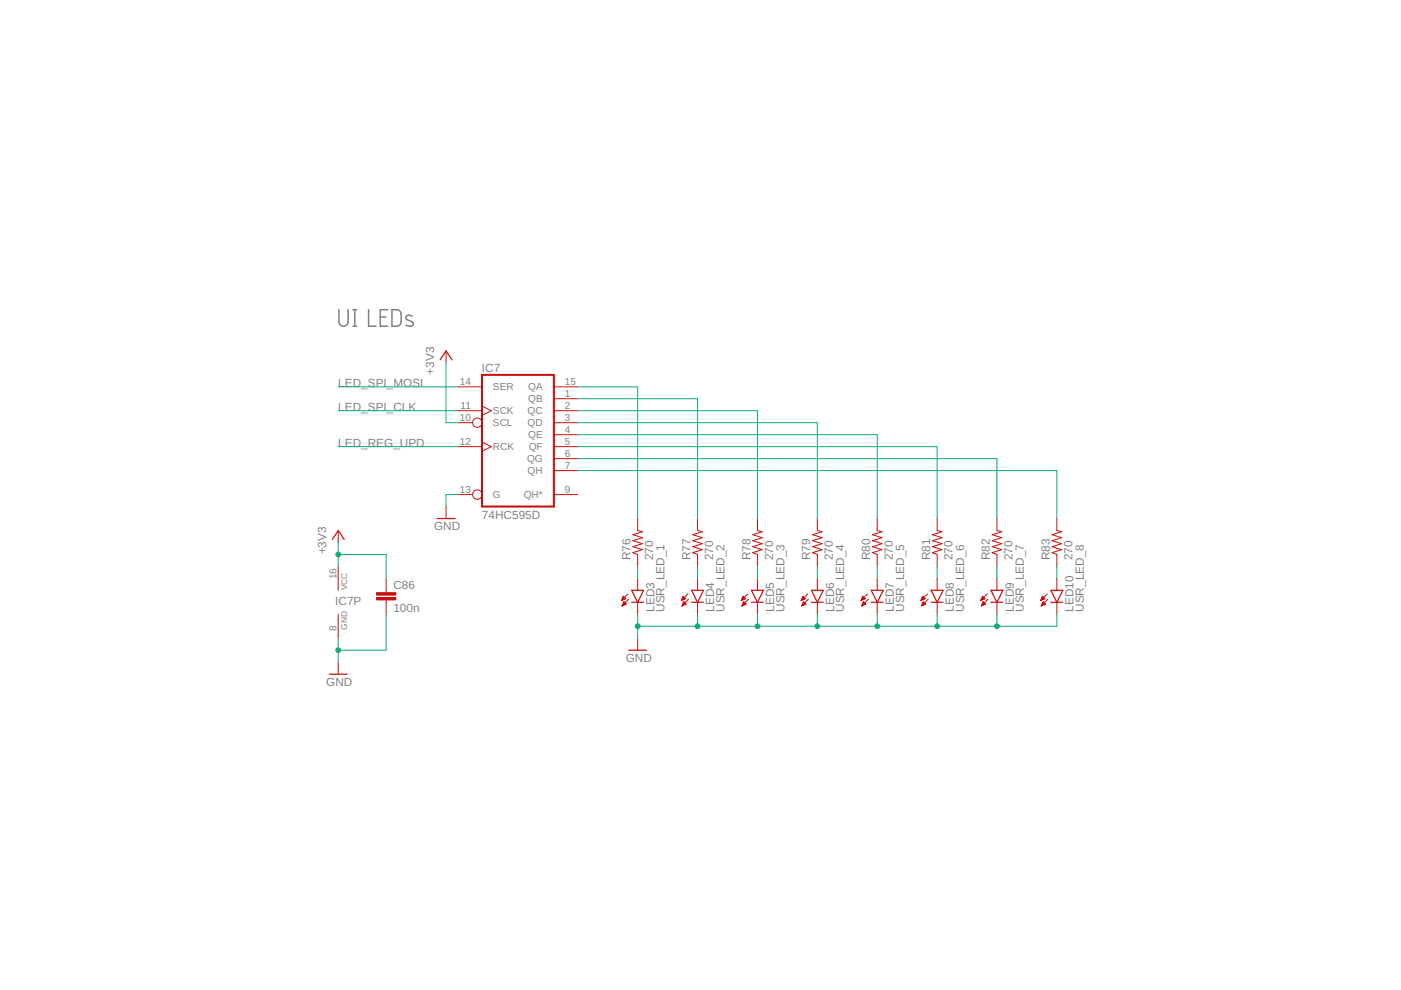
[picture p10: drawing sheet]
<svg xmlns="http://www.w3.org/2000/svg" width="297mm" height="210mm" viewBox="0 0 297 210" stroke-linecap="round" stroke-linejoin="round" font-family="sans-serif">
<path d="M71.9 65.7v2.5a.97 .97 0 0 0 .9 1 .97 .97 0 0 0 1-1v-2.5M74.8 69.2h.8M74.8 65.7h.8M75.2 65.7v3.5M78.1 65.7v3.5h1.6M80.6 67.2h1.2M82.2 65.7h-1.6v3.5h1.6M83.1 65.7a1.82 1.82 0 0 1 1.7 .3l.2 .6v1.9l-.2 .4a1.82 1.82 0 0 1-1.7 .3zM87.4 67l-.6-.1a.53 .53 0 0 0-.7 .2 .53 .53 0 0 0 .3 .7l.9 .4a.51 .51 0 0 1 .3 .6 .51 .51 0 0 1-.5 .4l-1-.2" fill="none" stroke="#808080" stroke-width=".32"/>
<path d="M102.2 79.5h15.2v27.9h-15.2z" fill="none" stroke="#c90d0c" stroke-width=".42"/>
<g fill="none" stroke="#c90d0c" stroke-width=".21">
<path d="M94.6 74.4v2.5M97.1 87.1h5.1M97.1 89.6h3.1M97.1 94.7h5.1M97.1 82h5.1M102.2 86.1l2 1-2 1M102.2 93.7l2 1-2 1M117.4 84.5h5.1M117.4 87.1h5.1M117.4 89.6h5.1M117.4 92.2h5.1M117.4 94.7h5.1"/>
<path d="M117.4 97.2h5.1M117.4 99.8h5.1M117.4 82h5.1M71.7 112.5v2.5M94.6 107.4v2.5M97.1 104.9h3.1M117.4 104.9h5.1M135.2 109.9v2.6l1 .2-2 .7 2 .6-2 .6 2 .7-2 .6 2 .6-2 .7 1 .4v2.5M147.9 109.9v2.6l1 .2-2 .7 2 .6-2 .6 2 .7-2 .6 2 .6-2 .7 1 .4v2.5M160.6 109.9v2.6l1 .2-2 .7 2 .6-2 .6 2 .7-2 .6 2 .6-2 .7 1 .4v2.5M173.3 109.9v2.6l1 .2-2 .7 2 .6-2 .6 2 .7-2 .6 2 .6-2 .7 1 .4v2.5M186 109.9v2.6l1 .2-2 .7 2 .6-2 .6 2 .7-2 .6 2 .6-2 .7 1 .4v2.5"/>
<path d="M198.7 109.9v2.6l1 .2-2 .7 2 .6-2 .6 2 .7-2 .6 2 .6-2 .7 1 .4v2.5M211.4 109.9v2.6l1 .2-2 .7 2 .6-2 .6 2 .7-2 .6 2 .6-2 .7 1 .4v2.5M224.1 109.9v2.6l1 .2-2 .7 2 .6-2 .6 2 .7-2 .6 2 .6-2 .7 1 .4v2.5M71.7 120.1v5.1M71.7 130.2v5.1M81.9 122.6v3.1M81.9 127.2v3M131.8 127.3h.1M131.8 127.1h.4M131.9 128.5h.1M131.9 127h.6M132 126.9h.6"/>
<path d="M132 128.3h.2M132 128.2h.5M132 126.8h.5M132.1 126.7h.3M132.1 128.1h.7M132.1 126.5h.1M132.1 128h.6M132.1 126.4l.6 .5-.9 .4zM132.2 127.9h.4M132.2 127.7h.2M132.3 127.6l.5 .5-.9 .4zM132.3 127.6h.1"/>
<path d="M133.2 125.9l-1.4 1.4M133.3 127.1l-1.4 1.4M135.2 122.6v2.6M135.2 127.7v2.5M135.2 135.3v2.6M144.5 127.3h.1M144.5 127.1h.4M144.6 128.5h.1M144.6 127h.6M144.7 126.9h.6M144.7 128.3h.2M144.7 126.8h.5"/>
<path d="M144.7 128.2h.5M144.8 126.7h.3M144.8 128.1h.7M144.8 126.5h.1M144.8 128h.6M144.8 126.4l.6 .5-.9 .4zM144.9 127.9h.3M144.9 127.7h.2M144.9 127.6h.1M145 127.6l.5 .5-.9 .4zM145.9 125.9l-1.4 1.4M146 127.1l-1.4 1.4"/>
<path d="M147.9 122.6v2.6M147.9 127.7v2.5M157.2 127.3h.1M157.2 127.1h.4M157.3 127h.6M157.3 128.5h.1M157.4 126.9h.6M157.4 128.3h.2M157.4 126.8h.5M157.4 128.2h.5M157.5 126.7h.3M157.5 128.1h.7"/>
<path d="M157.5 126.5h.1M157.5 128h.6M157.5 127.9h.4M157.5 126.4l.6 .5-.9 .4zM157.6 127.7h.2M157.6 127.6h.1M157.7 127.6l.5 .5-.9 .4zM158.6 125.9l-1.4 1.4M158.7 127.1l-1.4 1.4M160.6 122.6v2.6M160.6 127.7v2.5M169.9 127.3h.1"/>
<path d="M169.9 127.1h.4M170 127h.6M170 128.5h.1M170 128.3h.3M170.1 126.9h.6M170.1 126.8h.5M170.1 128.2h.5M170.1 128.1h.7M170.2 126.7h.3M170.2 126.5h.1M170.2 128h.6M170.2 127.9h.4"/>
<path d="M170.2 126.4l.6 .5-.9 .4zM170.3 127.7h.2M170.3 127.6h.1M170.4 127.6l.5 .5-.9 .4zM171.3 125.9l-1.4 1.4M171.4 127.1l-1.4 1.4M173.3 122.6v2.6M173.3 127.7v2.5M182.6 127.3h.1M182.6 127.1h.4M182.7 127h.6M182.7 128.5h.1"/>
<path d="M182.7 126.9h.7M182.7 128.3h.3M182.8 126.8h.5M182.8 128.2h.5M182.8 126.7h.4M182.8 128.1h.7M182.9 126.5h.1M182.9 128h.6M182.9 127.9h.4M182.9 126.4l.6 .5-.9 .4zM183 127.7h.2M183 127.6h.1"/>
<path d="M183.1 127.6l.5 .5-.9 .4zM184 125.9l-1.4 1.4M184.1 127.1l-1.4 1.4M186 122.6v2.6M186 127.7v2.5M195.3 127.3h.1M195.3 127.1h.4M195.4 127h.6M195.4 128.5h.1M195.4 126.9h.7M195.4 128.3h.3M195.5 126.8h.5"/>
<path d="M195.5 128.2h.5M195.5 126.7h.4M195.5 128.1h.7M195.6 128h.6M195.6 126.5h.1M195.6 127.9h.4M195.6 126.4l.6 .5-.9 .4zM195.7 127.7h.2M195.7 127.6h.1M195.8 127.6l.5 .5-.9 .4zM196.7 125.9l-1.4 1.4M196.8 127.1l-1.4 1.4"/>
<path d="M198.7 122.6v2.6M198.7 127.7v2.5M208 127.3h.1M208 127.1h.4M208.1 127h.6M208.1 128.5h.1M208.1 126.9h.7M208.1 128.3h.3M208.2 128.2h.5M208.2 126.8h.5M208.2 126.7h.4M208.2 128.1h.7"/>
<path d="M208.3 128h.6M208.3 126.5h.1M208.3 126.4l.5 .5-.9 .4zM208.3 127.9h.4M208.4 127.7h.2M208.4 127.6h.1M208.4 127.6l.6 .5-.9 .4zM209.3 125.9l-1.4 1.4M209.5 127.1l-1.4 1.4M211.4 122.6v2.6M211.4 127.7v2.5M220.7 127.3h.1"/>
<path d="M220.7 127.1h.4M220.8 128.5h.1M220.8 127h.6M220.8 126.9h.7M220.8 128.3h.3M220.9 126.8h.5M220.9 128.2h.5M220.9 126.7h.4M220.9 128.1h.7M221 126.5h.1M221 128h.6M221 126.4l.5 .5-.9 .4z"/>
<path d="M221 127.9h.4M221.1 127.7h.2M221.1 127.6h.1M221.1 127.6l.6 .5-.9 .4zM222 125.9l-1.4 1.4M222.2 127.1l-1.4 1.4M224.1 122.6v2.6M224.1 127.7v2.5M71.7 140.4v2.5"/>
<circle cx="101.2" cy="89.6" r=".99"/>
<circle cx="101.2" cy="104.9" r=".99"/>
</g>
<g fill="none" stroke="#c90d0c" stroke-width=".25">
<path d="M93.3 76.3l1.3-1.9 1.2 1.9M70.4 114.4l1.3-1.9 1.3 1.9M92.7 109.9h3.8M133.3 137.9h3.8M133.9 125.2h2.6l-1.3 2.5zM133.9 127.7h2.6M146.6 127.7h2.6M146.6 125.2h2.6l-1.3 2.5zM159.3 127.7h2.6M159.3 125.2h2.6l-1.3 2.5zM172 127.7h2.6M172 125.2h2.6l-1.3 2.5z"/>
<path d="M184.7 127.7h2.6M184.7 125.2h2.6l-1.3 2.5zM197.4 127.7h2.6M197.4 125.2h2.6l-1.3 2.5zM210.1 127.7h2.5M210.1 125.2h2.5l-1.2 2.5zM222.8 127.7h2.5M222.8 125.2h2.5l-1.2 2.5zM69.8 142.9h3.8"/>
</g>
<g fill="#c90d0c" stroke="#c90d0c" stroke-width=".21">
<path d="M79.8 126.7h4.1v.5h-4.1z"/>
<path d="M79.8 125.7h4.1v.5h-4.1z"/>
</g>
<g fill="none" stroke="#0dab76" stroke-width=".21">
<path d="M94.6 76.9v12.7h2.5M71.7 82h25.4M71.7 87.1h25.4M71.7 94.7h25.4M122.5 82h12.7v27.9M122.5 84.5h25.4v25.4M122.5 87.1h38.1v22.8M122.5 89.6h50.8v20.3M122.5 92.2h63.5v17.7M122.5 94.7h76.2v15.2M122.5 97.2h88.9v12.7M122.5 99.8h101.6v10.1"/>
<path d="M71.7 115v5.1M71.7 117.6h10.2v5M97.1 104.9h-2.5v2.5M71.7 135.3v5.1M81.9 130.2v7.7h-10.2M135.2 120.1v2.5M135.2 130.2v5.1M147.9 120.1v2.5M147.9 130.2v2.6M160.6 120.1v2.5M160.6 130.2v2.6M173.3 120.1v2.5"/>
<path d="M173.3 130.2v2.6M186 120.1v2.5M186 130.2v2.6M198.7 120.1v2.5M198.7 130.2v2.6M211.4 120.1v2.5M211.4 130.2v2.6M224.1 120.1v2.5M224.1 130.2v2.6h-88.9"/>
</g>
<g fill="#0dab76" stroke="#0dab76" stroke-width=".21">
<circle cx="71.7" cy="117.6" r=".51"/>
<circle cx="71.7" cy="137.9" r=".51"/>
<circle cx="135.2" cy="132.8" r=".51"/>
<circle cx="147.9" cy="132.8" r=".51"/>
<circle cx="160.6" cy="132.8" r=".51"/>
<circle cx="173.3" cy="132.8" r=".51"/>
<circle cx="186" cy="132.8" r=".51"/>
<circle cx="198.7" cy="132.8" r=".51"/>
<circle cx="211.4" cy="132.8" r=".51"/>
</g>
<g font-size="2.5" fill="#808080">
<text x="71.7" y="82">LED_SPI_MOSI</text>
<text x="92" y="79.5" transform="rotate(-90 92 79.5)">+3V3</text>
<text x="102.2" y="78.8">IC7</text>
<text x="71.7" y="87.1">LED_SPI_CLK</text>
<text x="71.7" y="94.7">LED_REG_UPD</text>
<text x="92" y="112.5">GND</text>
<text x="102.2" y="109.9">74HC595D</text>
<text x="69.2" y="117.6" transform="rotate(-90 69.2 117.6)">+3V3</text>
<text x="133.7" y="118.8" transform="rotate(-90 133.7 118.8)">R76</text>
<text x="138.5" y="118.8" transform="rotate(-90 138.5 118.8)">270</text>
<text x="146.4" y="118.8" transform="rotate(-90 146.4 118.8)">R77</text>
<text x="151.2" y="118.8" transform="rotate(-90 151.2 118.8)">270</text>
<text x="159.1" y="118.8" transform="rotate(-90 159.1 118.8)">R78</text>
<text x="163.9" y="118.8" transform="rotate(-90 163.9 118.8)">270</text>
<text x="171.8" y="118.8" transform="rotate(-90 171.8 118.8)">R79</text>
<text x="176.6" y="118.8" transform="rotate(-90 176.6 118.8)">270</text>
<text x="184.5" y="118.8" transform="rotate(-90 184.5 118.8)">R80</text>
<text x="189.3" y="118.8" transform="rotate(-90 189.3 118.8)">270</text>
<text x="197.2" y="118.8" transform="rotate(-90 197.2 118.8)">R81</text>
<text x="202" y="118.8" transform="rotate(-90 202 118.8)">270</text>
<text x="209.9" y="118.8" transform="rotate(-90 209.9 118.8)">R82</text>
<text x="214.7" y="118.8" transform="rotate(-90 214.7 118.8)">270</text>
<text x="222.6" y="118.8" transform="rotate(-90 222.6 118.8)">R83</text>
<text x="227.4" y="118.8" transform="rotate(-90 227.4 118.8)">270</text>
<text x="83.4" y="124.8">C86</text>
<text x="71.1" y="128.3">IC7P</text>
<text x="83.4" y="129.9">100n</text>
<text x="138.8" y="129.7" transform="rotate(-90 138.8 129.7)">LED3</text>
<text x="140.9" y="129.7" transform="rotate(-90 140.9 129.7)">USR_LED_1</text>
<text x="151.5" y="129.7" transform="rotate(-90 151.5 129.7)">LED4</text>
<text x="153.6" y="129.7" transform="rotate(-90 153.6 129.7)">USR_LED_2</text>
<text x="164.1" y="129.7" transform="rotate(-90 164.1 129.7)">LED5</text>
<text x="166.3" y="129.7" transform="rotate(-90 166.3 129.7)">USR_LED_3</text>
<text x="176.8" y="129.7" transform="rotate(-90 176.8 129.7)">LED6</text>
<text x="179" y="129.7" transform="rotate(-90 179 129.7)">USR_LED_4</text>
<text x="189.5" y="129.7" transform="rotate(-90 189.5 129.7)">LED7</text>
<text x="191.7" y="129.7" transform="rotate(-90 191.7 129.7)">USR_LED_5</text>
<text x="202.2" y="129.7" transform="rotate(-90 202.2 129.7)">LED8</text>
<text x="204.4" y="129.7" transform="rotate(-90 204.4 129.7)">USR_LED_6</text>
<text x="214.9" y="129.7" transform="rotate(-90 214.9 129.7)">LED9</text>
<text x="217.1" y="129.7" transform="rotate(-90 217.1 129.7)">USR_LED_7</text>
<text x="227.6" y="129.7" transform="rotate(-90 227.6 129.7)">LED10</text>
<text x="229.8" y="129.7" transform="rotate(-90 229.8 129.7)">USR_LED_8</text>
<text x="132.7" y="140.4">GND</text>
<text x="69.2" y="145.5">GND</text>
</g>
<g font-size="2.1" fill="#808080">
<text x="97.5" y="81.7">14</text>
<text x="104.5" y="82.8">SER</text>
<text x="112" y="82.8">QA</text>
<text x="119.8" y="81.7">15</text>
<text x="97.5" y="89.3">10</text>
<text x="97.6" y="86.7">11</text>
<text x="104.5" y="87.9">SCK</text>
<text x="111.9" y="87.9">QC</text>
<text x="112" y="85.3">QB</text>
<text x="119.8" y="84.2">1</text>
<text x="119.8" y="86.7">2</text>
<text x="119.8" y="89.3">3</text>
<text x="97.5" y="94.3">12</text>
<text x="104.5" y="90.4">SCL</text>
<text x="104.5" y="95.5">RCK</text>
<text x="111.9" y="90.4">QD</text>
<text x="112" y="92.9">QE</text>
<text x="112.1" y="95.5">QF</text>
<text x="119.8" y="91.8">4</text>
<text x="119.8" y="94.3">5</text>
<text x="111.7" y="98">QG</text>
<text x="111.9" y="100.5">QH</text>
<text x="119.8" y="96.9">6</text>
<text x="119.8" y="99.4">7</text>
<text x="97.5" y="104.5">13</text>
<text x="104.5" y="105.6">G</text>
<text x="111" y="105.6">QH*</text>
<text x="119.8" y="104.5">9</text>
<text x="71.4" y="122.8" transform="rotate(-90 71.4 122.8)">16</text>
<text x="71.4" y="133.8" transform="rotate(-90 71.4 133.8)">8</text>
</g>
<g font-size="1.8" fill="#808080">
<text x="73.6" y="125.2" transform="rotate(-90 73.6 125.2)">VCC</text>
<text x="73.6" y="133.5" transform="rotate(-90 73.6 133.5)">GND</text>
</g>
</svg>
